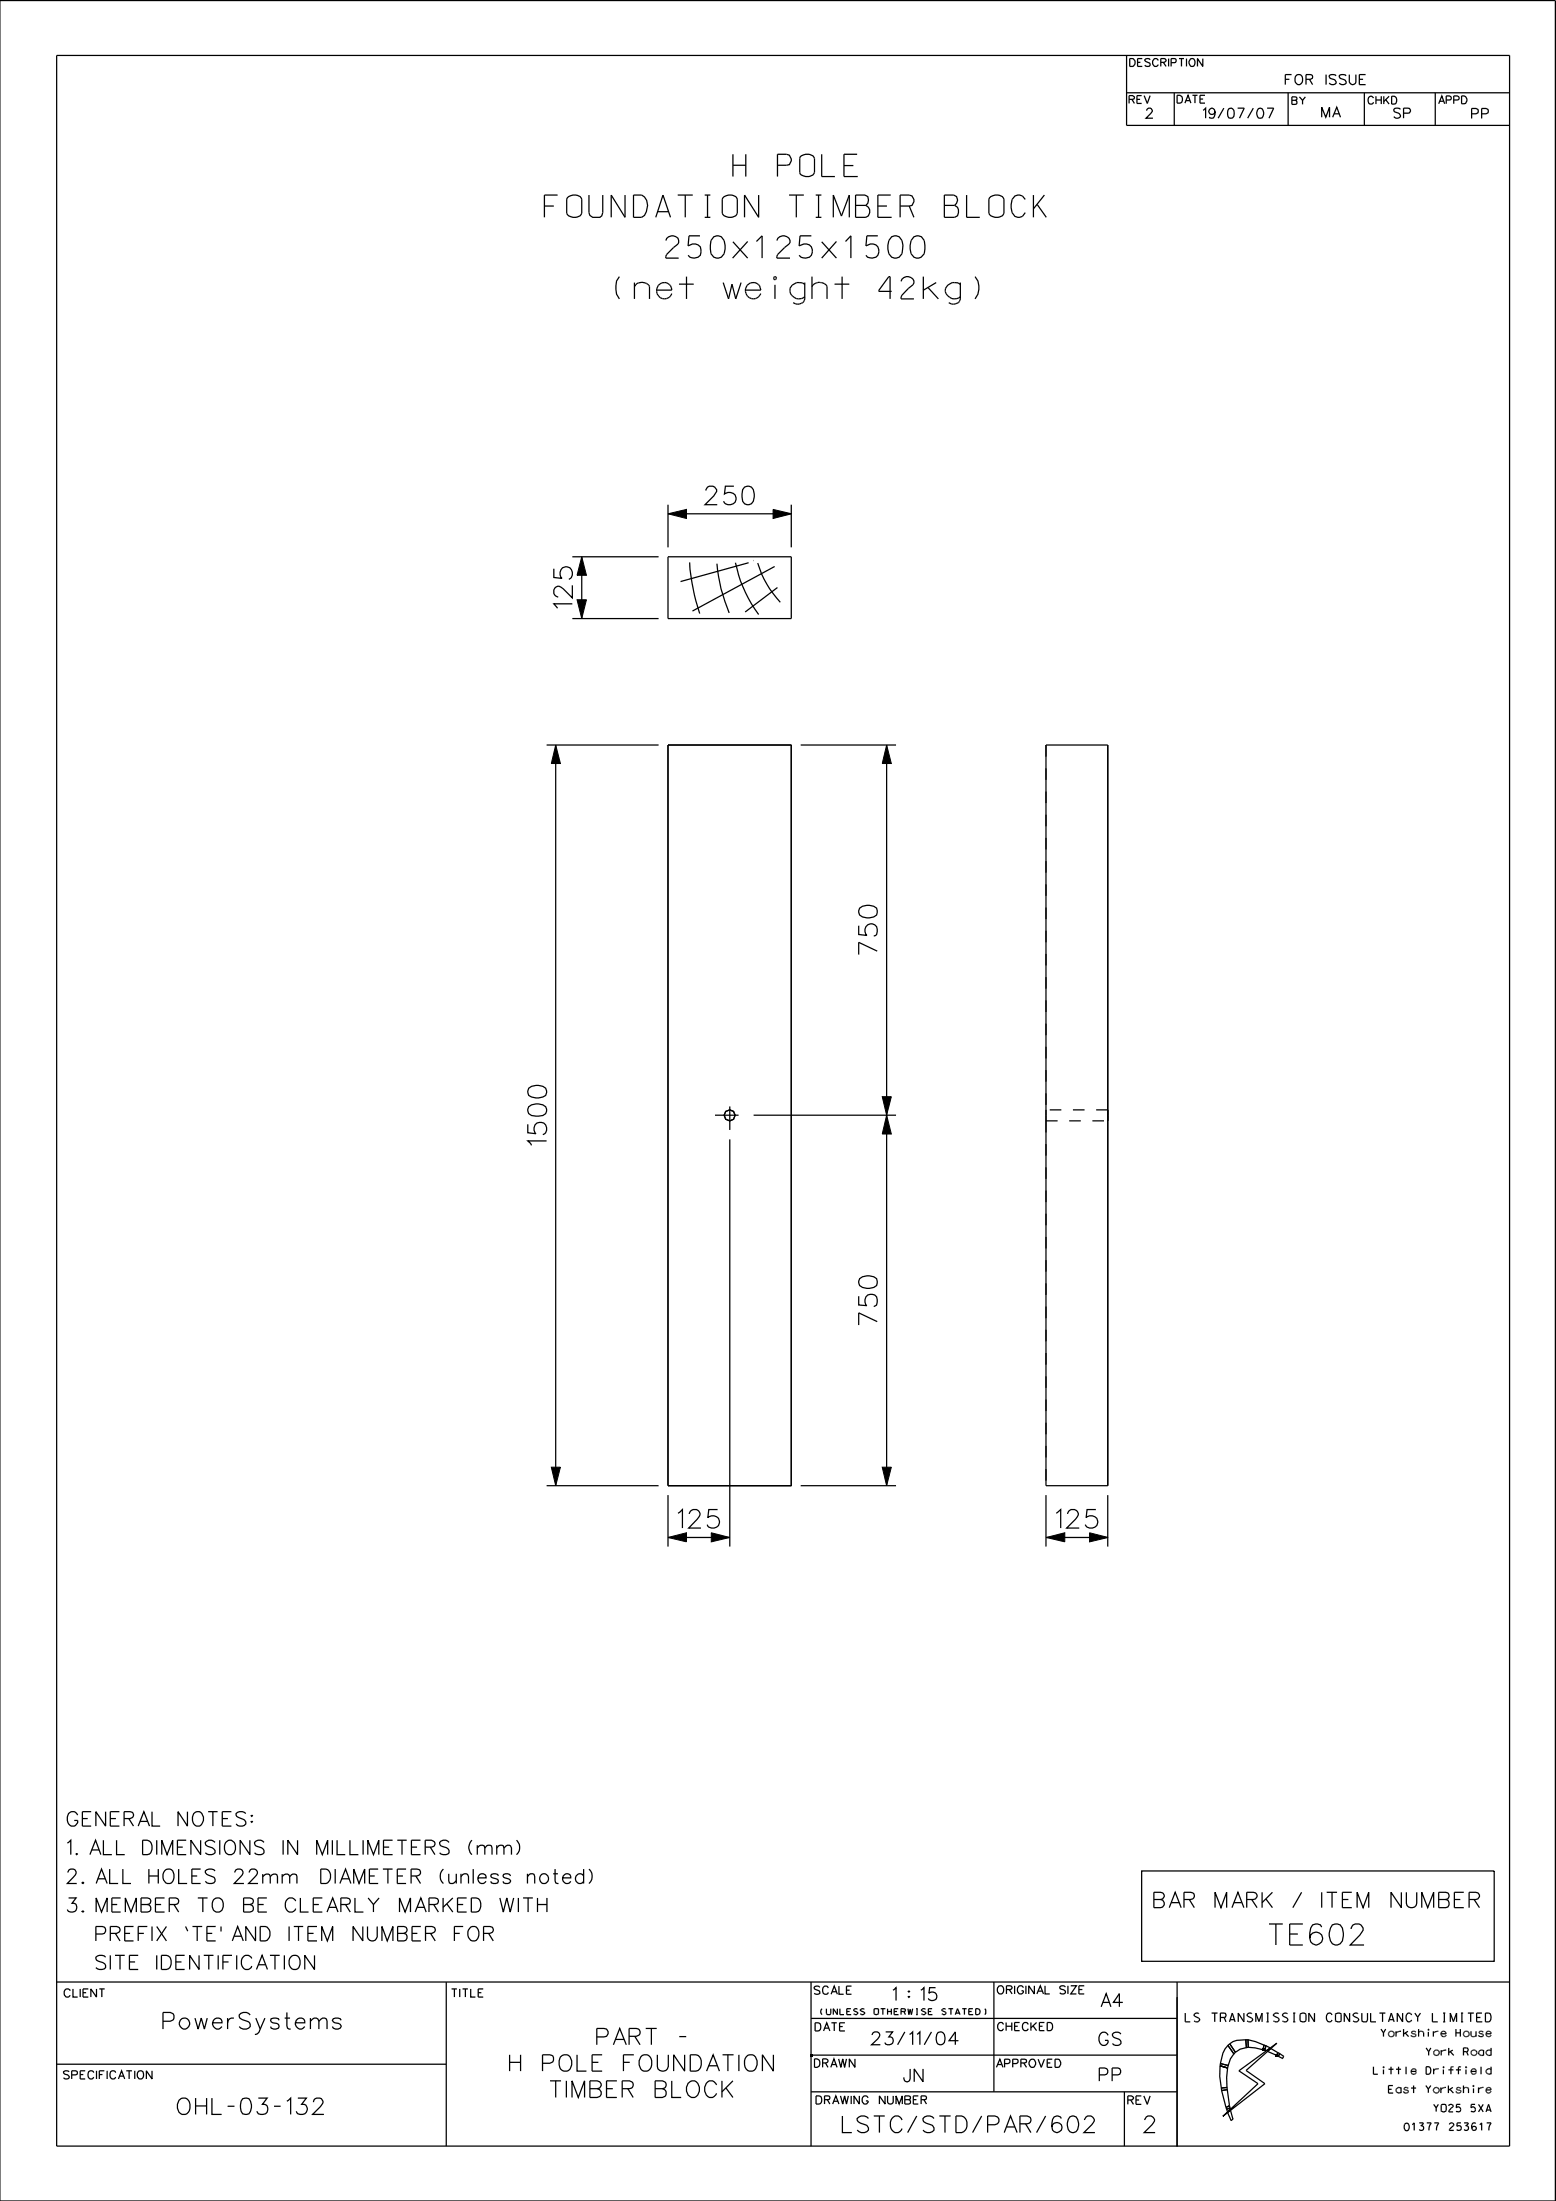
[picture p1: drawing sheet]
<svg xmlns="http://www.w3.org/2000/svg" width="210mm" height="297mm" viewBox="0 0 210 297" stroke-linecap="round" stroke-linejoin="round" font-family="sans-serif">
<path d="M96.5 150.5h3.9M98.5 152.5v-4" fill="none" stroke="#000" stroke-width=".17" stroke-dasharray="3.2 1.6 .8 1.6" stroke-linecap="butt"/>
<g fill="none" stroke="#000" stroke-width=".17">
<path d="M0 .1h209.9v296.9h-209.9zM7.6 7.5h196.1v282.1h-196.1zM152 12.5h51.7M152 7.5v9.4h51.7M152.4 13.4h.6l.1-.3-.3-.2h-.4v1.1M154.1 12.9h-.7v1.1M154.4 12.9l.4 1.1 .4-1.1M158.5 12.5v4.4M173.8 12.5v4.4M184.1 12.5v4.4M193.7 12.5v4.4M77.2 75.1h11.7"/>
<path d="M78.5 75.1v8.4M90.2 75.1h16.6v8.4h-16.6zM90.2 69.3h16.6M90.2 68.1v5.8M93.1 75.9a28.2 28.2 0 0 0 1.3 6.9M96.8 76.1a20.9 20.9 0 0 0 1.6 6.6M99.3 75.9a18 18 0 0 0 3.1 7M101 75.9l-9.2 2.6M101.7 75.6h.1M102.3 76a13.4 13.4 0 0 0 3 5.3M104.5 76.4l-11 6.1M104.9 79.3l-4.3 3.3"/>
<path d="M106.8 68.1v5.8M77.2 83.5h11.7M73.8 100.5h15.1M75 100.5v100M106.8 100.5v100M106.8 100.5h-16.6v100h16.6M108.1 100.5h12.8M119.7 100.5v100M141.2 100.5h8.3v100h-8.3zM97.7 150.5h.1M98.5 153.7v55M98.5 151.2h.1"/>
<path d="M98.5 149.8h.1M99.2 150.5h.1M101.7 150.5h19.2M149.5 149.8v1.4zM73.8 200.5h15.1M90.2 201.8v6.9M90.2 207.5h8.3M108.1 200.5h12.8M141.2 207.5h8.3M141.2 201.8v6.9M149.5 201.8v6.9M154.1 252.5h47.6v12.2h-47.6z"/>
<path d="M7.6 278.5h52.6M7.6 267.5h196.1M60.2 267.5v22.1M109.5 277.3h49.4M109.5 272.4h49.4M109.5 267.5v22.1M134.1 267.5v14.8M158.9 267.5v22.2M164.7 278.8l-.1 1.4 .2 1.6M164.7 278.8l1 .3M164.7 278.8h.1M164.7 278.5v.3"/>
<path d="M164.7 278.5h.1M164.7 278.5l1.1 .2M165.7 279.1l-.2 1.2 .1 1.4M165.7 279.1h.1M165.7 276l-.4 .5-.3 .6-.3 1.4M165.7 276l.8 1.1M165.7 276h.1M165.8 278.7h.1M165.8 278.7l-.1 .4M166 275.8l-.3 .2M166 275.8h.1M166 275.8l.7 1.1"/>
<path d="M166.5 277.1l-.4 .7-.3 .9M166.5 277.1h.1M166.7 276.9h.1M166.7 276.9l-.2 .2M167.2 279.4l5.1-3.7-4.1 3.7 2.5 1.8-5.7 4.4 4.8-4.4zM168.2 275.2l-1.3 .1-.5 .2-.4 .3M168.2 276.3l-.8 .2-.7 .4M168.2 276.3h.1M168.5 276.3h.9l1.1 .3M168.5 275.2h-.4l.1 1.1M168.5 276.3h.1M168.5 276.3h-.3"/>
<path d="M170.5 276.6h.1M170.5 276.6l.2 .1M170.6 276l-1.2-.5-1-.3 .1 1.1M170.6 276h.1M170.6 276l-.1 .6M170.6 276h.2M170.7 276.7h.1M170.8 276l-.1 .7M170.8 276h.1M170.8 276l.6 .3-.5 .4h-.2M172.3 277.4h.1M172.3 277.4l.2 .1"/>
<path d="M172.5 277l-1-.6-.4 .4 1.2 .6M172.5 277h.1M172.5 277l-.2 .4M172.5 277l.2 .1M172.5 277.5h.1M172.5 277.5l.6 .3 .2-.3M172.7 277.1h.1M172.7 277.1l-.2 .4M172.7 277.1l.6 .4M173.3 277.5h.1M109.5 282.3h49.4M151.7 282.3v7.3"/>
<path d="M152.2 283.4l.6-.1a.24 .24 0 0 0 .2-.2 .24 .24 0 0 0-.2-.2l-.6-.1v1.2M154 282.8h-.7v1.2M154.4 282.8l.4 1.2 .4-1.2M164.8 281.8h.1M164.8 281.8l.1 .3M164.9 282.1h.1M164.9 282.1l.6 2.3M165.5 284.4h.1M165.5 284.4v.2M165.5 284.6h.1M165.6 281.7h.1M165.6 281.7l-.8 .1"/>
<path d="M165.6 281.7v.3M165.6 282h.1M165.6 282l-.7 .1M165.6 282l.3 2.1M165.7 285.1l.4-.4 .3 1.3-.3 .2zM165.9 284.1h.1M165.9 284.1l-.4 .3M165.9 284.1l.1 .3M166 284.4h.1M166 284.4l-.5 .2M166 284.4l.1 .2-.4 .4-.2-.4M166.4 286h.1"/>
<circle cx="98.5" cy="150.5" r=".74"/>
</g>
<g fill="#000">
<path d="M109.3 277.2h.3v.3h-.3z" fill-rule="evenodd"/>
<path d="M170.3 276.4h.3v.3h-.3z" fill-rule="evenodd"/>
<path d="M172.2 277.2h.3v.3h-.3z" fill-rule="evenodd"/>
</g>
<g fill="#000" stroke="#000" stroke-width=".13">
<path d="M78.5 75.1l.6 2.5h-1.2zM90.2 69.3l2.5-.6v1.3zM104.3 68.7l2.5 .6-2.5 .7zM77.9 80.9h1.2l-.6 2.6zM75 100.5l.6 2.5h-1.2zM119.7 100.5l.6 2.5h-1.2zM119.7 150.5l.6 2.5h-1.2zM119.1 148h1.2l-.6 2.5zM74.4 198h1.2l-.6 2.5zM119.1 198h1.2l-.6 2.5zM90.2 207.5l2.5-.7v1.3zM96 206.8l2.5 .7-2.5 .6z"/>
<path d="M141.2 207.5l2.5-.7v1.3zM147.1 206.8l2.4 .7-2.4 .6z"/>
</g>
<path d="M141.2 100.5v49.3M141.2 149.8v.7M141.2 151.2h8.3M141.2 150.5v.7M141.2 151.2v49.3M149.5 149.8h-8.3" fill="none" stroke="#000" stroke-width=".17" stroke-dasharray="1.6 1.6" stroke-linecap="butt"/>
<g font-size="3">
<text x="98.9" y="23.8">H POLE</text>
<text x="73.5" y="29.3">FOUNDATION TIMBER BLOCK</text>
<text x="89.9" y="34.8">250x125x1500</text>
<text x="82.6" y="40.3">(net weight 42kg)</text>
</g>
<text font-size="2.8" x="171.3" y="262.4">TE602</text>
<g font-size="2.5">
<text x="95.2" y="68.1">250</text>
<text x="77.3" y="82.1" transform="rotate(-90 77.3 82.1)">125</text>
<text x="118.4" y="128.8" transform="rotate(-90 118.4 128.8)">750</text>
<text x="73.8" y="154.5" transform="rotate(-90 73.8 154.5)">1500</text>
<text x="118.4" y="178.8" transform="rotate(-90 118.4 178.8)">750</text>
<text x="91.5" y="206.2">125</text>
<text x="142.6" y="206.2">125</text>
</g>
<g font-size="2.2">
<text x="22" y="273.8">PowerSystems</text>
<text x="80.6" y="275.9">PART -</text>
<text x="68.8" y="279.5">H POLE FOUNDATION</text>
<text x="24" y="285.3">OHL-03-132</text>
<text x="74.2" y="283">TIMBER BLOCK</text>
<text x="113.7" y="287.8">LSTC/STD/PAR/602</text>
<text x="154.4" y="287.8">2</text>
</g>
<text font-size="2.1" x="155.7" y="257.4">BAR MARK / ITEM NUMBER</text>
<g font-size="1.9">
<text x="9.1" y="246.4">GENERAL NOTES:</text>
<text x="9.1" y="250.3">1. ALL DIMENSIONS IN MILLIMETERS (mm)</text>
<text x="9.1" y="254.1">2. ALL HOLES 22mm DIAMETER (unless noted)</text>
<text x="9.1" y="258">3. MEMBER TO BE CLEARLY MARKED WITH</text>
<text x="10.7" y="261.9">PREFIX ‘TE’ AND ITEM NUMBER FOR</text>
<text x="10.6" y="265.8">SITE IDENTIFICATION</text>
</g>
<g font-size="1.7">
<text x="120.5" y="270">1 : 15</text>
<text x="117.7" y="275.9">23/11/04</text>
<text x="148.3" y="276">GS</text>
<text x="148.6" y="270.8">A4</text>
<text x="122" y="280.9">JN</text>
<text x="148.4" y="280.8">PP</text>
</g>
<g font-size="1.4">
<text x="173.5" y="11.4">FOR ISSUE</text>
<text x="154.7" y="16">2</text>
<text x="162.4" y="16">19/07/07</text>
<text x="178.4" y="15.8">MA</text>
<text x="188.1" y="15.9">SP</text>
<text x="198.6" y="16">PP</text>
</g>
<text font-size="1.2" x="160" y="272.8">LS TRANSMISSION CONSULTANCY LIMITED</text>
<g font-size="1.1">
<text x="8.7" y="269.5">CLIENT</text>
<text x="60.9" y="269.5">TITLE</text>
<text x="109.9" y="269.1">SCALE</text>
<text x="134.6" y="269.1">ORIGINAL SIZE</text>
<text x="110" y="274.1">DATE</text>
<text x="134.7" y="274">CHECKED</text>
<text x="8.6" y="280.5">SPECIFICATION</text>
<text x="109.9" y="278.9">DRAWN</text>
<text x="134.5" y="279">APPROVED</text>
<text x="110.2" y="283.9">DRAWING NUMBER</text>
<text x="152.2" y="283.9">REV</text>
</g>
<g font-size="1">
<text x="152.5" y="9">DESCRIPTION</text>
<text x="152.4" y="14">REV</text>
<text x="158.9" y="13.9">DATE</text>
<text x="174.4" y="14.1">BY</text>
<text x="184.6" y="14">CHKD</text>
<text x="194.2" y="14">APPD</text>
<text x="186.4" y="274.8">Yorkshire House</text>
<text x="185.4" y="279.9">Little Driffield</text>
<text x="192.5" y="277.4">York Road</text>
<text x="187.4" y="282.4">East Yorkshire</text>
<text x="189.5" y="287.5">01377 253617</text>
<text x="193.5" y="285">YO25 5XA</text>
</g>
<text font-size=".8" x="110.6" y="271.8">(UNLESS OTHERWISE STATED)</text>
</svg>
